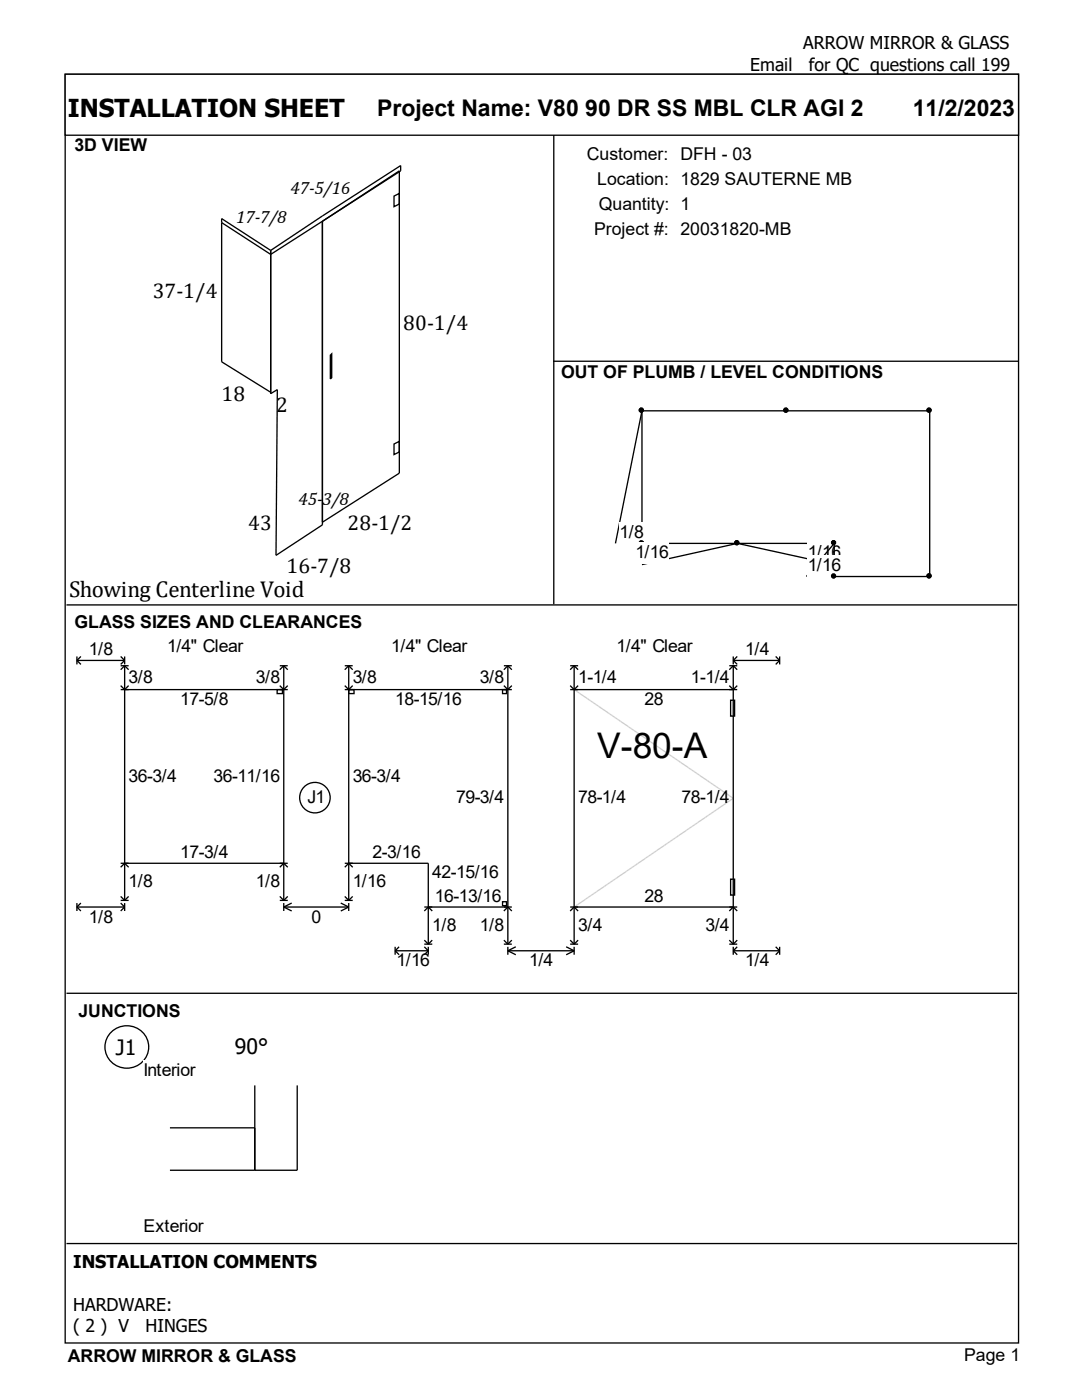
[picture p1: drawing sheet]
<svg xmlns="http://www.w3.org/2000/svg" width="216mm" height="279mm" viewBox="0 0 216 279" stroke-linecap="round" stroke-linejoin="round" font-family="sans-serif">
<g fill="#fff" stroke="#000" stroke-width=".26">
<path d="M13 14.8h190.2v253.2h-190.2z"/>
<path d="M13 14.8h190.2v12.2h-190.2z"/>
</g>
<path d="M13.5 30.7h96.7v89.4h-96.7z" fill="#fff"/>
<path d="M78.6 39.1l1.1-.5v2.1l-1.1 .5zM110.5 27v93.6M54 50l-9.8-6.4v28.6l9.8 6.1M64.3 44.2v60.5l-9.2 6.1 .2-33-1.3 .8v-28.6M64.3 44.2l15.6-10.1v-1.1l-15.6 10.1-10.3 6.9M64.3 44.2l15.4-10.1v60.3l-15.4 9.8M64.3 44.2l-10.3 6.6-9.8-6.4M66.2 70.6v4.8l-.3 .2v-4.7zM110.4 72.1h92.8M78.6 88.6l1.1-.5v2.1l-1.1 .5z" fill="none" stroke="#000" stroke-width=".26"/>
<path d="M110.9 77h91.9v43.1h-91.9z" fill="#fff"/>
<g fill="#000" stroke="#000" stroke-width=".26">
<circle cx="128" cy="81.9" r=".4"/>
<circle cx="128" cy="108.3" r=".4"/>
</g>
<path d="M122.8 108.4l5.3-26.4v26.4" fill="none" stroke="#000" stroke-width=".26"/>
<path d="M123.6 104.2h4.8v4.2h-4.8z" fill-rule="evenodd" fill="#fff"/>
<g fill="#000" stroke="#000" stroke-width=".26">
<circle cx="128" cy="108.3" r=".4"/>
<circle cx="147" cy="108.3" r=".4"/>
</g>
<path d="M128.1 108.4h19l-19 4.3" fill="none" stroke="#000" stroke-width=".26"/>
<path d="M126.8 108.2h6.6v4.2h-6.6z" fill-rule="evenodd" fill="#fff"/>
<g fill="#000" stroke="#000" stroke-width=".26">
<circle cx="147" cy="108.3" r=".4"/>
<circle cx="166.3" cy="108.3" r=".4"/>
</g>
<path d="M166.5 108.4h-19.4l19.4 4.3" fill="none" stroke="#000" stroke-width=".26"/>
<path d="M161.2 108.2h6.6v4.2h-6.6z" fill-rule="evenodd" fill="#fff"/>
<g fill="#000" stroke="#000" stroke-width=".26">
<circle cx="166.3" cy="114.9" r=".4"/>
<circle cx="166.3" cy="108.3" r=".4"/>
</g>
<path d="M160.9 115.1l5.6-6.7v6.7" fill="none" stroke="#000" stroke-width=".26"/>
<path d="M161.2 110.8h6.6v4.3h-6.6z" fill-rule="evenodd" fill="#fff"/>
<g fill="#000" stroke="#000" stroke-width=".26">
<circle cx="128" cy="81.9" r=".4"/>
<circle cx="156.8" cy="81.9" r=".4"/>
<circle cx="185.4" cy="81.9" r=".4"/>
<circle cx="166.3" cy="114.9" r=".4"/>
<circle cx="185.4" cy="114.9" r=".4"/>
</g>
<path d="M128.1 82h57.4v33.1h-19M13.3 120.7h189.7" fill="none" stroke="#000" stroke-width=".26"/>
<path d="M14.3 126.8h187.4v68.8h-187.4z" fill="#fff"/>
<g fill="none" stroke="#000" stroke-width=".26">
<path d="M15.3 131.8h9.6M15.3 131.8l.8 .8M15.3 131v1.6M16.1 131l-.8 .8M24.1 132.9h1.6M24.1 131l.8 .8M24.1 137.6h33.3M24.1 136.8l.8 .8 .8-.8M24.9 131v1.6M24.9 132.9v46.8M24.9 132.9l.8 .8M24.9 131.8l-.8 .8"/>
<path d="M24.9 132.9l-.8 .8M55.3 137.6h1.1v.8h-1.1zM55.8 132.9h1.6M55.8 136.8l.8 .8 .8-.8M56.6 132.9l.8 .8M56.6 132.9l-.8 .8M56.6 132.9v46.8M68.8 132.9h1.6M68.8 137.6h33.3M68.8 136.8l.8 .8 .8-.8M69.6 132.9l.8 .8M69.6 137.6h1v.8h-1z"/>
<path d="M69.6 132.9l-.8 .8M69.6 132.9v46.8M100.3 137.6h.8v.8h-.8zM100.5 136.8l.8 .8 .8-.8M100.5 132.9h1.6M101.3 132.9l-.8 .8M101.3 132.9v55.5M101.3 132.9l.8 .8M113.8 137.6h33.3M113.8 136.8l.8 .8 .8-.8M113.8 132.9h1.6M114.6 132.9l-.8 .8"/>
<path d="M114.6 132.9v55.5M114.6 132.9l.8 .8M145.5 136.8l.8 .8 .8-.8M145.5 132.9h1.6M145.8 139.7h.8v3.2h-.8zM146.3 132.9l-.8 .8M146.3 131.8h9.3M146.3 131v1.6M146.3 132.9v55.5M146.3 131.8l.8 .8M146.3 132.9l.8 .8M147.1 131l-.8 .8"/>
<path d="M154.8 131l.8 .8M155.6 131.8l-.8 .8M155.6 131v1.6M24.1 172.3h33.3M24.1 179.7h1.6M24.1 178.9l.8 .8M24.1 173.1l.8-.8 .8 .8M25.7 178.9l-.8 .8M55.8 179.7h1.6M55.8 178.9l.8 .8M55.8 173.1l.8-.8 .8 .8M57.4 178.9l-.8 .8"/>
<path d="M68.8 172.3h16.7v16.1M68.8 179.7h1.6M68.8 178.9l.8 .8M68.8 173.1l.8-.8 .8 .8M70.4 178.9l-.8 .8M100.3 180h.8v.8h-.8zM145.8 175.5h.8v3.1h-.8zM13.3 198.2h189.7M15.3 181h9.6M15.3 181l.8 .8M15.3 180.2v1.6M16.1 180.2l-.8 .8"/>
<path d="M24.1 180.2l.8 .8M24.9 180.2v1.6M24.9 181l-.8 .8M56.6 181l1.6 .8M56.6 181h13M56.6 180.2v1.6M58.2 180.2l-1.6 .8M68 180.2l1.6 .8M69.6 181l-1.6 .8M69.6 180.2v1.6M78.8 189.7h6.7M78.8 189v1.5"/>
<path d="M78.8 189.7l.8 .8M79.6 189l-.8 .7M84.7 181h17.4M84.7 189l.8 .7M84.7 188.4h1.6M84.7 187.6l.8 .8M84.7 181.8l.8-.8 .8 .8M85.5 189v1.5M85.5 189.7l-.8 .8M86.3 187.6l-.8 .8M100.5 188.4h1.6M100.5 187.6l.8 .8"/>
<path d="M100.5 181.8l.8-.8 .8 .8M101.3 189.7h13.3M101.3 189v1.5M101.3 189.7l1.6 .8M102.1 187.6l-.8 .8M102.9 189l-1.6 .7M113 189l1.6 .7M113.8 188.4h1.6M113.8 187.6l.8 .8M113.8 181.8l.8-.8 .8 .8M113.8 181h33.3M114.6 189.7l-1.6 .8"/>
<path d="M114.6 189v1.5M115.4 187.6l-.8 .8M145.5 188.4h1.6M145.5 187.6l.8 .8M145.5 181.8l.8-.8 .8 .8M146.3 189.7h9.3M146.3 189v1.5M146.3 189.7l.8 .8M147.1 187.6l-.8 .8M147.1 189l-.8 .7M154.8 189l.8 .7M155.6 189.7l-.8 .8"/>
<path d="M155.6 189v1.5"/>
<circle cx="62.8" cy="159.2" r="3"/>
</g>
<path d="M114.6 137.6l31.7 21.7-31.7 21.7" fill="none" stroke="#d3d3d3" stroke-width=".26"/>
<path d="M22 206.2a4.3 4.3 0 0 1 6.8 .2 4.3 4.3 0 0 1-2 6.5 4.3 4.3 0 0 1-5-1.4 4.3 4.3 0 0 1 .2-5.3z" fill="#fff" stroke="#000" stroke-width=".26"/>
<path d="M28.6 211.6h43.7v35.5h-43.7z" fill="#fff"/>
<path d="M50.8 216.6v17M59.3 216.6v17h-25.4M33.9 225.1h16.9M13.3 248.2h189.7" fill="none" stroke="#000" stroke-width=".26"/>
<text font-size="7.1" x="119.2" y="151.3">V-80-A</text>
<text font-size="4.9" x="13.5" y="23.3">INSTALLATION SHEET</text>
<g font-size="4.6">
<text x="75.2" y="23.1">Project Name: V80 90 DR SS MBL CLR AGI 2</text>
<text x="182.1" y="23.1">11/2/2023</text>
<text x="13.8" y="119.2">Showing Centerline Void</text>
</g>
<g font-size="4.2">
<text x="30.5" y="59.6">37-1/4</text>
<text x="80.5" y="65.9">80-1/4</text>
<text x="44.2" y="79.9">18</text>
<text x="55.1" y="82.3">2</text>
<text x="49.5" y="105.9">43</text>
<text x="69.4" y="105.9">28-1/2</text>
<text x="57.2" y="114.3">16-7/8</text>
<text x="23.1" y="210.5">J1</text>
<text x="46.9" y="210.3">90°</text>
</g>
<g font-size="3.5">
<text x="160.3" y="9.9">ARROW MIRROR &amp; GLASS</text>
<text x="149.7" y="14.1">Email</text>
<text x="161.4" y="14.1">for QC questions call 199</text>
<text x="14.9" y="30.2">3D VIEW</text>
<text x="117.1" y="31.9">Customer: DFH - 03</text>
<text x="58" y="38.8">47-5/16</text>
<text x="119.2" y="36.9">Location: 1829 SAUTERNE MB</text>
<text x="119.5" y="41.9">Quantity: 1</text>
<text x="47.1" y="44.6">17-7/8</text>
<text x="118.5" y="46.9">Project #: 20031820-MB</text>
<text x="112" y="75.3">OUT OF PLUMB / LEVEL CONDITIONS</text>
<text x="59.6" y="100.7">45-3/8</text>
<text x="123.6" y="107.3">1/8</text>
<text x="126.8" y="111.3">1/16</text>
<text x="161.2" y="111.3">1/16</text>
<text x="161.2" y="114">1/16</text>
<text x="14.9" y="125.3">GLASS SIZES AND CLEARANCES</text>
<text x="17.7" y="130.7">1/8</text>
<text x="33.3" y="130.2">1/4&quot; Clear</text>
<text x="78.1" y="130.2">1/4&quot; Clear</text>
<text x="123" y="130.2">1/4&quot; Clear</text>
<text x="148.7" y="130.7">1/4</text>
<text x="25.7" y="136.3">3/8</text>
<text x="51.1" y="136.3">3/8</text>
<text x="70.4" y="136.3">3/8</text>
<text x="95.8" y="136.3">3/8</text>
<text x="115.4" y="136.3">1-1/4</text>
<text x="137.8" y="136.3">1-1/4</text>
<text x="36" y="140.8">17-5/8</text>
<text x="78.8" y="140.8">18-15/16</text>
<text x="128.6" y="140.8">28</text>
<text x="25.7" y="156.1">36-3/4</text>
<text x="42.6" y="156.1">36-11/16</text>
<text x="61.4" y="160.3">J1</text>
<text x="70.4" y="156.1">36-3/4</text>
<text x="91" y="160.3">79-3/4</text>
<text x="115.4" y="160.3">78-1/4</text>
<text x="136" y="160.3">78-1/4</text>
<text x="36" y="171.2">17-3/4</text>
<text x="74.3" y="171.2">2-3/16</text>
<text x="25.7" y="177">1/8</text>
<text x="51.1" y="177">1/8</text>
<text x="70.4" y="177">1/16</text>
<text x="86.3" y="175.2">42-15/16</text>
<text x="86.8" y="179.9">16-13/16</text>
<text x="128.6" y="179.9">28</text>
<text x="17.7" y="184.1">1/8</text>
<text x="62.2" y="184.1">0</text>
<text x="86.3" y="185.7">1/8</text>
<text x="95.8" y="185.7">1/8</text>
<text x="115.4" y="185.7">3/4</text>
<text x="140.8" y="185.7">3/4</text>
<text x="79.1" y="192.9">1/16</text>
<text x="105.6" y="192.9">1/4</text>
<text x="148.7" y="192.9">1/4</text>
<text x="15.6" y="202.9">JUNCTIONS</text>
<text x="28.6" y="214.7">Interior</text>
<text x="28.6" y="245.9">Exterior</text>
<text x="14.6" y="253.1">INSTALLATION COMMENTS</text>
<text x="14.6" y="261.6">HARDWARE:</text>
<text x="14.6" y="265.8">( 2 ) V</text>
<text x="29.1" y="265.8">HINGES</text>
<text x="13.5" y="271.8">ARROW MIRROR &amp; GLASS</text>
<text x="192.4" y="271.7">Page 1</text>
</g>
</svg>
